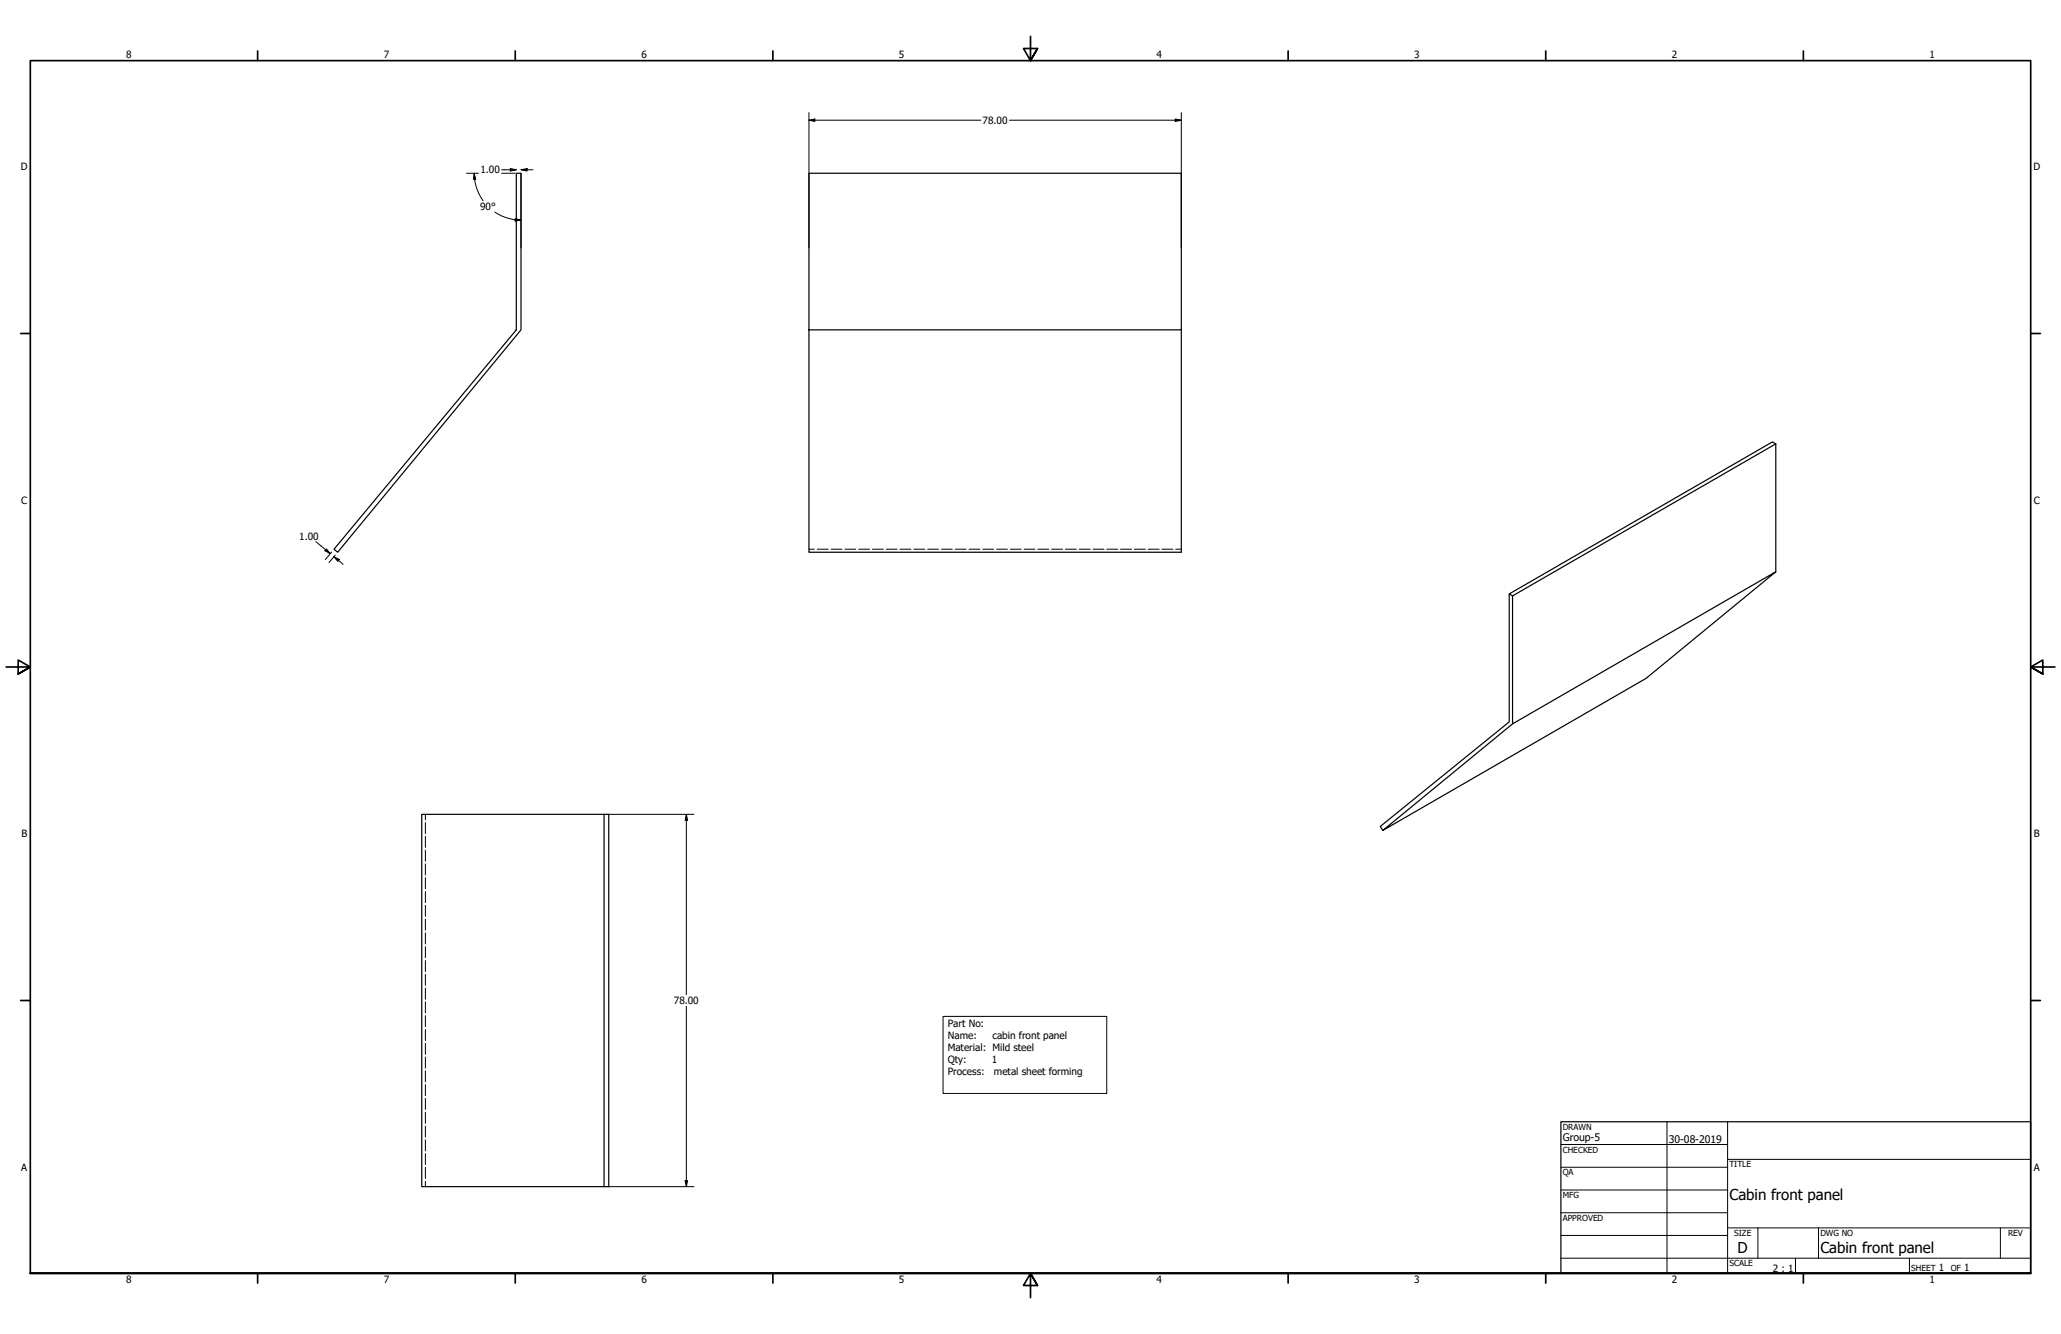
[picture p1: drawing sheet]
<svg xmlns="http://www.w3.org/2000/svg" width="864mm" height="559mm" viewBox="0 0 864 559" stroke-linecap="round" stroke-linejoin="round" font-family="sans-serif">
<!-- layer: Visible (ANSI) -->
<path d="M216.3 72.6h2v65.6l-76.8 93.1-1.5-1.2 76.3-91.9zM339 72.6h156v65.6h-156zM339 138.2v93.1h156v-93.1M744.1 185.9v53.6M632.4 248.8l110.3-63.7 1.4 .8-110.3 63.7zM632.4 248.8v53.6l-54 43.8 1 1.7M633.8 249.6v53.6l110.3-63.7-54.4 44.7-110.3 63.7 54.4-44.7M253.1 341.1h2v156h-2zM253.1 341.1h-76.4v156h76.4" fill="none" stroke="#000" stroke-width=".51"/>
<!-- layer: Hidden (ANSI) -->
<g fill="none" stroke="#000" stroke-width=".42">
<path d="M339 230.1h2.2M342.5 230.1h4.5M348.2 230.1h4.6M354 230.1h4.6M359.8 230.1h4.6M365.6 230.1h4.5M371.3 230.1h4.6M377.1 230.1h4.6M382.9 230.1h4.6M388.7 230.1h4.6M394.5 230.1h4.5M400.2 230.1h4.6"/>
<path d="M406 230.1h4.6M411.8 230.1h4.6M417.6 230.1h4.5M423.4 230.1h4.5M429.1 230.1h4.6M434.8 230.1h4.7M440.6 230.1h4.7M446.4 230.1h4.6M452.2 230.1h4.6M458 230.1h4.6M463.7 230.1h4.7M469.5 230.1h4.7"/>
<path d="M475.3 230.1h4.6M481.1 230.1h4.6M486.9 230.1h4.6M492.6 230.1h2.4M178.2 341.1v2.3M178.2 344.6v4.6M178.2 350.3v4.7M178.2 356.1v4.6M178.2 361.9v4.6M178.2 367.7v4.6M178.2 373.4v4.7M178.2 379.2v4.7"/>
<path d="M178.2 385v4.6M178.2 390.8v4.6M178.2 396.6v4.6M178.2 402.3v4.7M178.2 408.1v4.7M178.2 413.9v4.6M178.2 419.7v4.6M178.2 425.4v4.7M178.2 431.2v4.7M178.2 437v4.6M178.2 442.8v4.6M178.2 448.6v4.6"/>
<path d="M178.2 454.3v4.7M178.2 460.1v4.7M178.2 465.9v4.6M178.2 471.7v4.6M178.2 477.5v4.6M178.2 483.2v4.7M178.2 489v4.6M178.2 494.8v2.3"/>
</g>
<!-- layer: Border (ANSI) -->
<g fill="none" stroke="#000" stroke-width=".7">
<path d="M431.8 15.2v10.2l-2.9-5.1h5.8l-2.9 5.1 2.9-5.1M107.9 21.3v4.1M215.9 21.3v4.1M323.8 21.3v4.1M539.8 21.3v4.1M647.7 21.3v4.1M755.6 21.3v4.1M8.6 139.7h4.1M850.9 139.7h4.1M2.5 279.4h10.2l-5.1-2.9v5.8l5.1-2.9-5.1 2.9M861.1 279.4h-10.2l5.1-2.9v5.8l-5.1-2.9 5.1 2.9M8.6 419.1h4.1"/>
<path d="M850.9 419.1h4.1M12.7 533.4v-508h838.2v508h-838.2h838.2M107.9 533.4v4.1M215.9 533.4v4.1M323.8 533.4v4.1M434.7 538.5l-2.9-5.1 2.9 5.1h-5.8l2.9-5.1v10.2M539.8 533.4v4.1M647.7 533.4v4.1M755.6 533.4v4.1"/>
</g>
<!-- layer: Title (ANSI) -->
<g fill="none" stroke="#000" stroke-width=".42">
<path d="M654 479.4h69.9M698.5 469.9v63.5M723.9 469.9v63.5M654 488.9h69.9M654 498.5h69.9M723.9 485.6h127M654 508h69.9M654 517.5h69.9M723.9 514.3h127M736.6 514.3v12.7M762 514.3v12.7M838.2 514.3v12.7"/>
<path d="M654 527h196.9M752.3 527v6.4M800.1 527v6.4"/>
</g>
<path d="M654 469.9h196.9v63.5h-196.9z" fill="none" stroke="#000" stroke-width=".51"/>
<!-- layer: Dimension (ANSI) -->
<g fill="none" stroke="#000" stroke-width=".42">
<path d="M339 50.4l2.4-.6v1.1zM339 50.4h72M339 47.2v56.6M423 50.4h72M492.4 49.8l2.6 .6-2.6 .5zM495 47.2v56.6M195.5 72.6h5M198.7 72.6l.6 2.5h-.9zM198.7 72.6l.2 2.5M198.9 75a19.7 19.7 0 0 0 3.5 9.1M210.2 71.1h6.1M210.2 72.6h5.6"/>
<path d="M213.8 70.6l2.5 .5-2.5 .5zM218.3 71.1l2.6-.5v1zM218.3 71.1h5M218.3 72.6v31.2M207.3 88.8a19.7 19.7 0 0 0 11 3.4M215.9 91.6l2.4 .6-2.5 .4zM132.3 226.9l6.1 5M136.8 229.9l1.6 2-2.3-1.2zM138.9 231.3l-2.6 3.1M139.9 233.2l2.3 1.2-.7 .7zM139.9 233.2l3.9 3.2M140.5 232.5l-2.6 3.1"/>
<path d="M254.7 341.1h36.1M287.6 341.1l.5 2.5h-1zM287.6 341.1v75.6M287.6 421.5v75.6M254.7 497.1h36.1M287.1 494.6h1l-.5 2.5z"/>
</g>
<g fill="#000">
<path d="M339 50.4l2.4-.6v1.1z" fill-rule="evenodd"/>
<path d="M492.4 49.8l2.6 .6-2.6 .5z" fill-rule="evenodd"/>
<path d="M198.7 72.6l.6 2.5h-.9z" fill-rule="evenodd"/>
<path d="M213.8 70.6l2.5 .5-2.5 .5z" fill-rule="evenodd"/>
<path d="M218.3 71.1l2.6-.5v1z" fill-rule="evenodd"/>
<path d="M215.9 91.6l2.4 .6-2.5 .4z" fill-rule="evenodd"/>
<path d="M136.8 229.9l1.6 2-2.3-1.2z" fill-rule="evenodd"/>
<path d="M139.9 233.2l2.3 1.2-.7 .7z" fill-rule="evenodd"/>
<path d="M287.6 341.1l.5 2.5h-1z" fill-rule="evenodd"/>
<path d="M287.1 494.6h1l-.5 2.5z" fill-rule="evenodd"/>
</g>
<!-- layer: Symbol (ANSI) -->
<path d="M395.2 425.8h68.5v32.2h-68.5z" fill="none" stroke="#000" stroke-width=".42"/>
<g font-size="6.3">
<text x="724.7" y="502.9">Cabin front panel</text>
<text x="728.1" y="524.9">D</text>
<text x="762.8" y="525">Cabin front panel</text>
</g>
<g font-size="4.4">
<text x="654.8" y="477.8">Group-5</text>
<text x="699.3" y="478.6">30-08-2019</text>
</g>
<g font-size="4.2">
<text x="52.8" y="24.4">8</text>
<text x="160.8" y="24.4">7</text>
<text x="268.7" y="24.4">6</text>
<text x="376.7" y="24.4">5</text>
<text x="484.6" y="24.4">4</text>
<text x="592.6" y="24.4">3</text>
<text x="700.5" y="24.4">2</text>
<text x="808.5" y="24.4">1</text>
<text x="411.7" y="51.9">78.00</text>
<text x="8.8" y="71.4">D</text>
<text x="852" y="71.4">D</text>
<text x="201.3" y="72.6">1.00</text>
<text x="201.2" y="88">90°</text>
<text x="8.9" y="211.1">C</text>
<text x="852.2" y="211.1">C</text>
<text x="125.4" y="226">1.00</text>
<text x="9" y="350.8">B</text>
<text x="852.2" y="350.8">B</text>
<text x="282.4" y="420.6">78.00</text>
<text x="397.1" y="430.3">Part No:</text>
<text x="397.1" y="435.3">Name:</text>
<text x="415.9" y="435.3">cabin front panel</text>
<text x="397.1" y="440.3">Material: Mild steel</text>
<text x="397.1" y="445.3">Qty:</text>
<text x="415.5" y="445.3">1</text>
<text x="397.1" y="450.3">Process:</text>
<text x="416.5" y="450.3">metal sheet forming</text>
<text x="8.9" y="490.5">A</text>
<text x="852.2" y="490.5">A</text>
<text x="742.9" y="532.6">2 : 1</text>
<text x="812.4" y="532.6">1</text>
<text x="823" y="532.6">1</text>
<text x="52.8" y="537.5">8</text>
<text x="160.8" y="537.5">7</text>
<text x="268.7" y="537.5">6</text>
<text x="376.7" y="537.5">5</text>
<text x="484.6" y="537.5">4</text>
<text x="592.6" y="537.5">3</text>
<text x="700.5" y="537.5">2</text>
<text x="808.5" y="537.5">1</text>
</g>
<g font-size="3.5">
<text x="654.8" y="473.2">DRAWN</text>
<text x="654.8" y="482.8">CHECKED</text>
<text x="724.7" y="488.9">TITLE</text>
<text x="654.8" y="492.3">QA</text>
<text x="654.8" y="501.8">MFG</text>
<text x="654.8" y="511.4">APPROVED</text>
<text x="726.7" y="517.7">SIZE</text>
<text x="762.8" y="517.7">DWG NO</text>
<text x="841.4" y="517.7">REV</text>
<text x="724.7" y="530.4">SCALE</text>
<text x="800.9" y="532.6">SHEET</text>
<text x="817.4" y="532.6">OF</text>
</g>
</svg>
